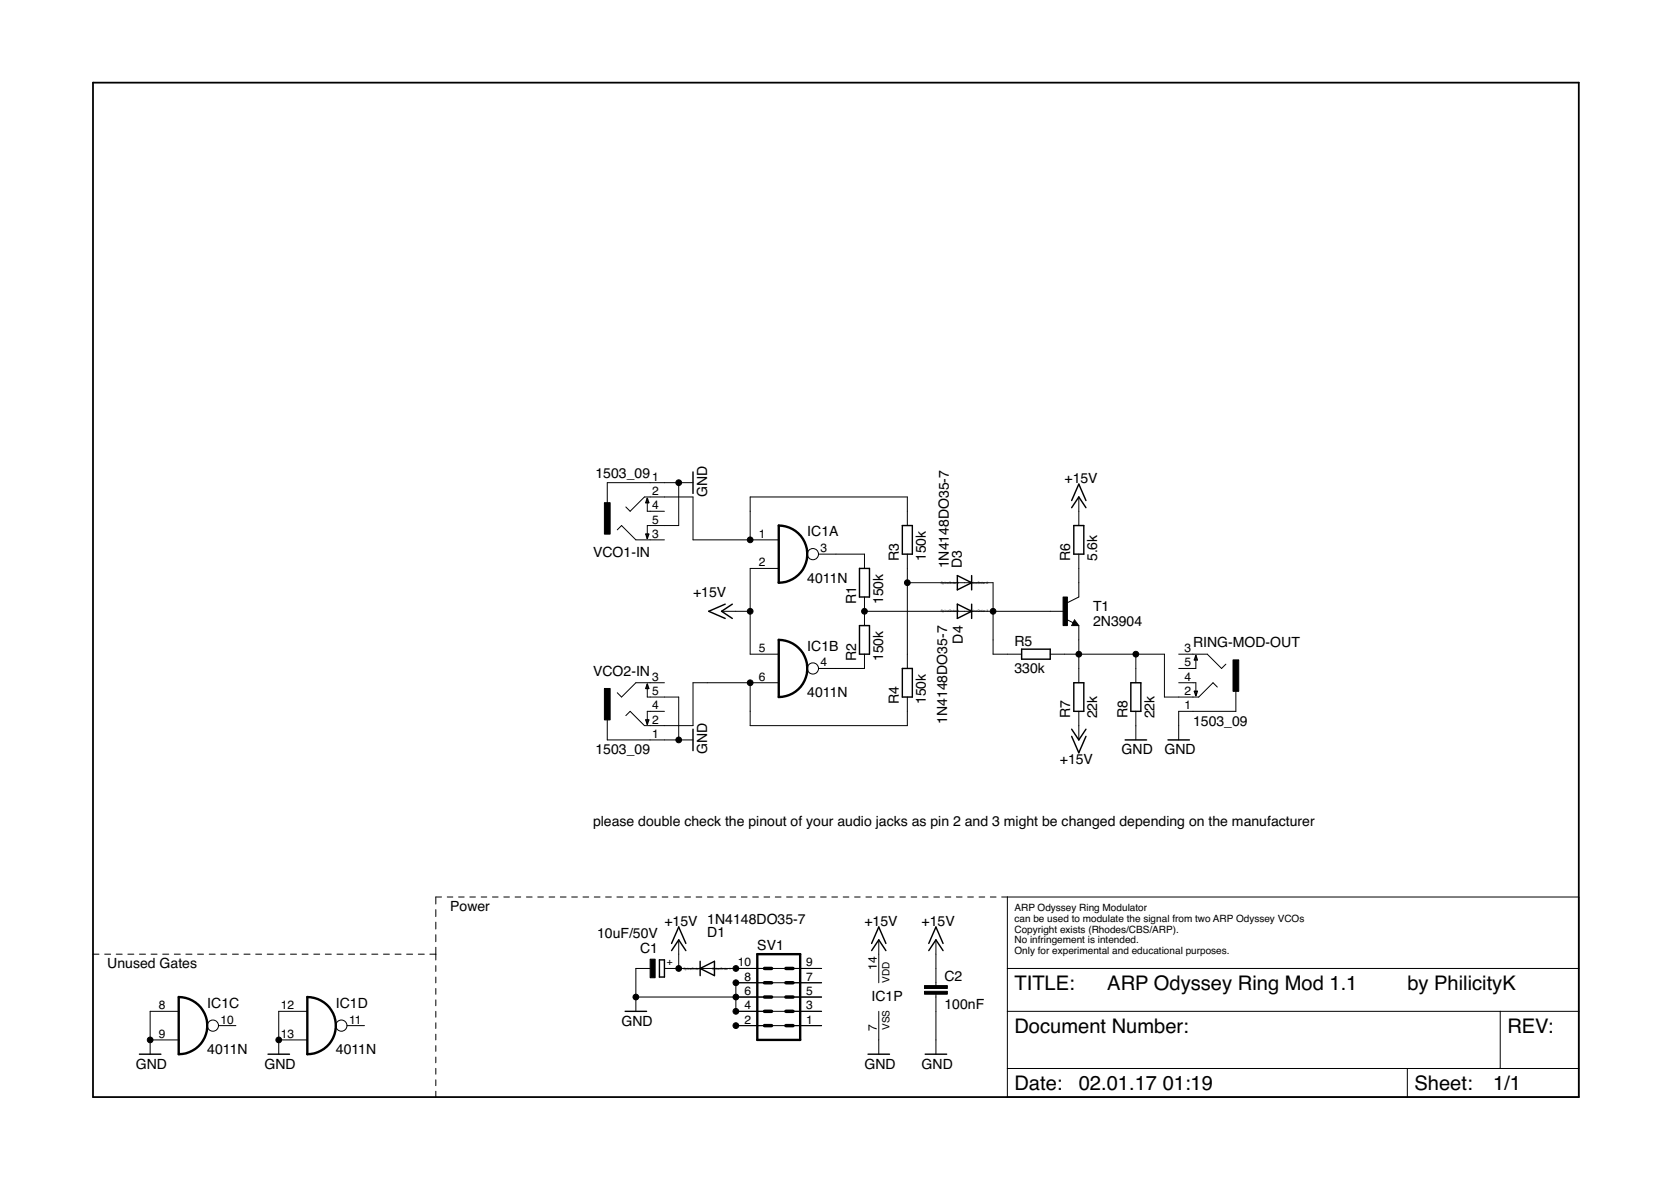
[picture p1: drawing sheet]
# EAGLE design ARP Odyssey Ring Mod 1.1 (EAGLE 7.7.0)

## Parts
C1  10uF/50V  CPOL-EUE3.5-8  [E3,5-8]
C2  100nF  C-EU050-024X044  [C050-024X044]
D1  1N4148  1N4148DO35-7  [DO35-7]
D3  1N4148  1N4148DO35-7  [DO35-7]
D4  1N4148  1N4148DO35-7  [DO35-7]
IC1  4011N  [DIL14]
R1  150k  R-EU_0207/7  [0207/7]
R2  150k  R-EU_0207/7  [0207/7]
R3  150k  R-EU_0207/7  [0207/7]
R4  150k  R-EU_0207/7  [0207/7]
R5  330k  R-EU_0207/7  [0207/7]
R6  5.6k  R-EU_0207/7  [0207/7]
R7  22k  R-EU_0207/7  [0207/7]
R8  22k  R-EU_0207/7  [0207/7]
RING-MOD-OUT  1503_09  [1503_09]
SV1  ML10  [ML10]
T1  2N3904  2N3904-NPN-TO92-EBC  [TO92-EBC]
VCO1-IN  1503_09  [1503_09]
VCO2-IN  1503_09  [1503_09]

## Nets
+15V: C1.+ C2.1 D1.C IC1.2(A:I1) IC1.5(B:I0) IC1.14(P:VDD) R6.2 R7.1
GND: C1.- C2.2 IC1.7(P:VSS) IC1.8(C:I0) IC1.9(C:I1) IC1.12(D:I0) IC1.13(D:I1) R8.1 RING-MOD-OUT.1 SV1.3 SV1.4 SV1.5 SV1.6 SV1.7 SV1.8 VCO1-IN.1 VCO1-IN.5 VCO2-IN.1 VCO2-IN.5
N$1: D1.A SV1.9 SV1.10
N$2: IC1.3(A:O) R1.2
N$3: IC1.4(B:O) R2.1
N$4: D4.A R1.1 R2.2
N$5: SV1.1 SV1.2
N$6: R5.2 R7.2 R8.2 RING-MOD-OUT.2 T1.E
N$7: IC1.6(B:I1) R4.1 VCO2-IN.2
N$8: IC1.1(A:I0) R3.2 VCO1-IN.2
N$9: D3.A R3.1 R4.2
N$10: D3.C D4.C R5.1 T1.B
N$11: R6.1 T1.C
Unconnected: IC1.10(C:O) IC1.11(D:O) RING-MOD-OUT.3 RING-MOD-OUT.4 RING-MOD-OUT.5 VCO1-IN.3 VCO1-IN.4 VCO2-IN.3 VCO2-IN.4

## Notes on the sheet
- please double check the pinout of your audio jacks as pin 2 and 3 might be changed depending on the manufacturer
- Power
- ARP Odyssey Ring Modulator
  can be used to modulate the signal from two ARP Odyssey VCOs
  Copyright exists (Rhodes/CBS/ARP).
  No infringement is intended.
  Only for experimental and educational purposes.
- Unused Gates
- by PhilicityK
